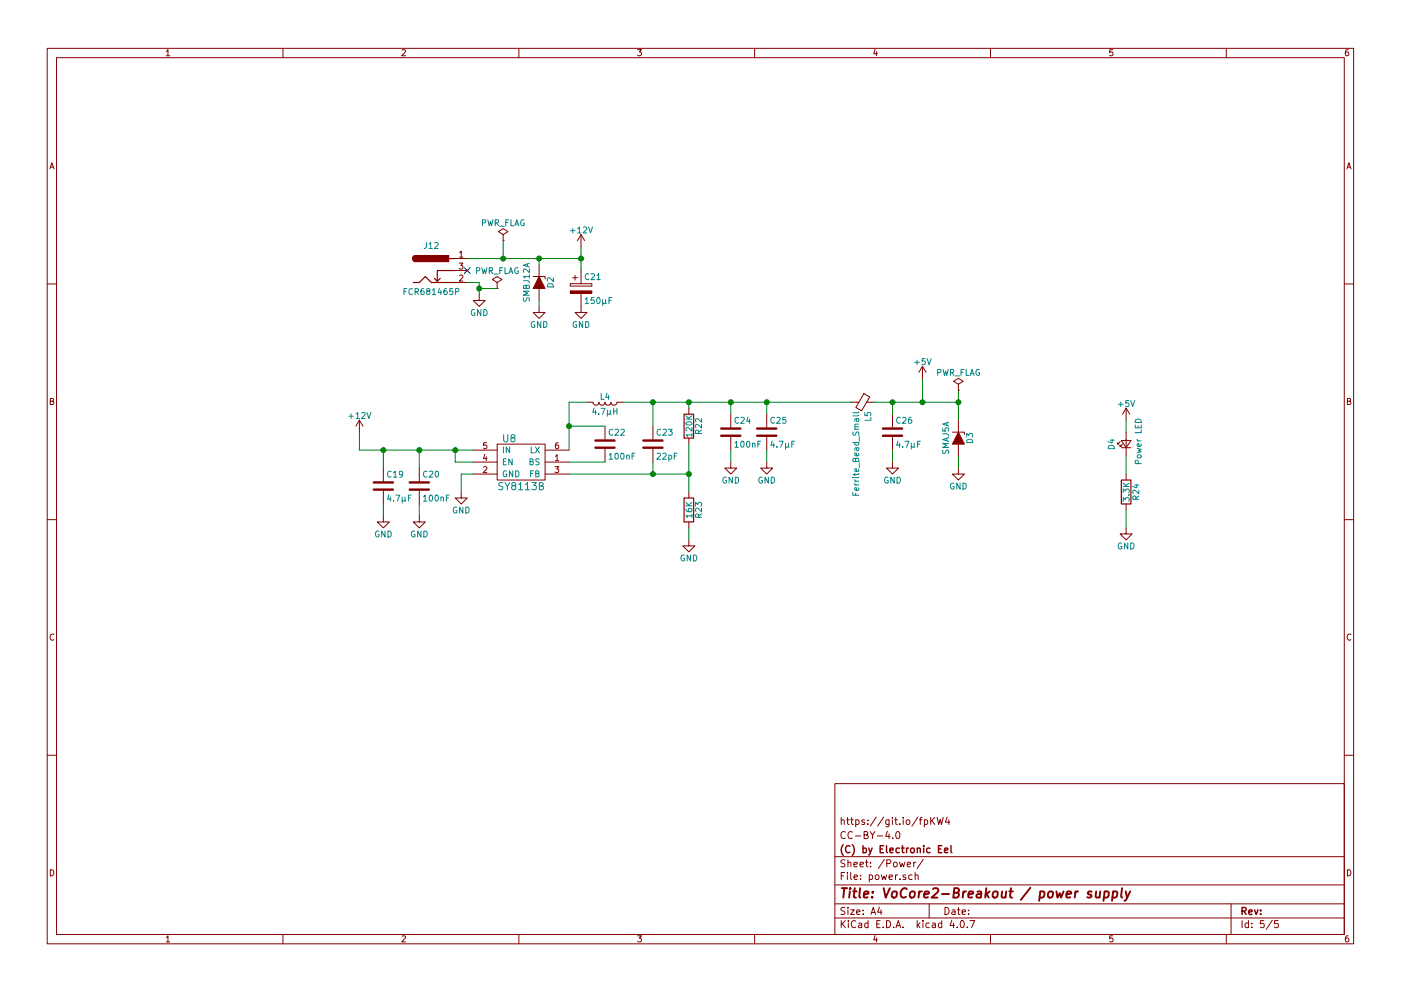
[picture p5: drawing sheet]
EESchema Schematic File Version 2
LIBS:power
LIBS:device
LIBS:switches
LIBS:relays
LIBS:motors
LIBS:transistors
LIBS:conn
LIBS:linear
LIBS:regul
LIBS:74xx
LIBS:cmos4000
LIBS:adc-dac
LIBS:memory
LIBS:xilinx
LIBS:microcontrollers
LIBS:dsp
LIBS:microchip
LIBS:analog_switches
LIBS:motorola
LIBS:texas
LIBS:intel
LIBS:audio
LIBS:interface
LIBS:digital-audio
LIBS:philips
LIBS:display
LIBS:cypress
LIBS:siliconi
LIBS:opto
LIBS:atmel
LIBS:contrib
LIBS:valves
LIBS:win
LIBS:hr911105_rj45
LIBS:ip4220cz6
LIBS:74xgxx
LIBS:tm-kicad-lib
LIBS:mt9700
LIBS:lm75
LIBS:SY8113B
LIBS:rv-8803
LIBS:solderbridge
LIBS:vocore-breakout-cache
EELAYER 25 0
EELAYER END
$Descr A4 11693 8268
encoding utf-8
Sheet 5 5
Title "VoCore2-Breakout / power supply"
Date ""
Rev ""
Comp "(C) by Electronic Eel"
Comment1 "CC-BY-4.0"
Comment2 "https://git.io/fpKW4"
Comment3 ""
Comment4 ""
$EndDescr
$Comp
L Barrel_Jack J12
U 1 1
P 3600 2250
F 0 "J12" H 3600 2460 50  0000 C CNN
F 1 "FCR681465P" H 3600 2075 50  0000 C CNN
F 2 "modules:Cliff_FCR681465P_barrel_jack" H 3650 2210 50  0001 C CNN
F 3 "" H 3650 2210 50  0001 C CNN
	1    3600 2250
	1    0    0    -1  
$EndComp
$Comp
L GND #PWR073
U 1 1
P 4500 2550
F 0 "#PWR073" H 4500 2300 50  0001 C CNN
F 1 "GND" H 4500 2400 50  0000 C CNN
F 2 "" H 4500 2550 50  0001 C CNN
F 3 "" H 4500 2550 50  0001 C CNN
	1    4500 2550
	1    0    0    -1  
$EndComp
Wire Wire Line
	3900 2350 4000 2350
Wire Wire Line
	4000 2350 4000 2450
NoConn ~ 3900 2250
$Comp
L D_Zener_ALT D2
U 1 1
P 4500 2350
F 0 "D2" H 4500 2450 50  0000 C CNN
F 1 "SMBJ12A" H 4500 2250 50  0000 C CNN
F 2 "modules:SMB_Diode" H 4500 2350 50  0001 C CNN
F 3 "" H 4500 2350 50  0001 C CNN
	1    4500 2350
	0    1    1    0   
$EndComp
$Comp
L GND #PWR074
U 1 1
P 4000 2450
F 0 "#PWR074" H 4000 2200 50  0001 C CNN
F 1 "GND" H 4000 2300 50  0000 C CNN
F 2 "" H 4000 2450 50  0001 C CNN
F 3 "" H 4000 2450 50  0001 C CNN
	1    4000 2450
	1    0    0    -1  
$EndComp
Wire Wire Line
	3900 2150 4850 2150
$Comp
L GND #PWR075
U 1 1
P 4850 2550
F 0 "#PWR075" H 4850 2300 50  0001 C CNN
F 1 "GND" H 4850 2400 50  0000 C CNN
F 2 "" H 4850 2550 50  0001 C CNN
F 3 "" H 4850 2550 50  0001 C CNN
	1    4850 2550
	1    0    0    -1  
$EndComp
Wire Wire Line
	4850 2050 4850 2250
Connection ~ 4500 2150
$Comp
L +12V #PWR076
U 1 1
P 4850 2050
F 0 "#PWR076" H 4850 1900 50  0001 C CNN
F 1 "+12V" H 4850 2190 50  0000 C CNN
F 2 "" H 4850 2050 50  0001 C CNN
F 3 "" H 4850 2050 50  0001 C CNN
	1    4850 2050
	1    0    0    -1  
$EndComp
Connection ~ 4850 2150
$Comp
L GND #PWR077
U 1 1
P 3850 4100
F 0 "#PWR077" H 3850 3850 50  0001 C CNN
F 1 "GND" H 3850 3950 50  0000 C CNN
F 2 "" H 3850 4100 50  0000 C CNN
F 3 "" H 3850 4100 50  0000 C CNN
	1    3850 4100
	1    0    0    -1  
$EndComp
Wire Wire Line
	3800 3850 3950 3850
Connection ~ 3800 3750
$Comp
L L L4
U 1 1
P 5050 3350
F 0 "L4" V 5000 3350 50  0000 C CNN
F 1 "4.7µH" V 5125 3350 50  0000 C CNN
F 2 "modules:Fastron-1616FPS" H 5050 3350 50  0001 C CNN
F 3 "" H 5050 3350 50  0000 C CNN
	1    5050 3350
	0    1    1    0   
$EndComp
$Comp
L R R22
U 1 1
P 5750 3550
F 0 "R22" V 5830 3550 50  0000 C CNN
F 1 "120K" V 5750 3550 50  0000 C CNN
F 2 "modules:SMD0603-wide-R" V 5680 3550 50  0001 C CNN
F 3 "" H 5750 3550 50  0000 C CNN
	1    5750 3550
	1    0    0    -1  
$EndComp
$Comp
L R R23
U 1 1
P 5750 4250
F 0 "R23" V 5830 4250 50  0000 C CNN
F 1 "16K" V 5750 4250 50  0000 C CNN
F 2 "modules:SMD0603-wide-R" V 5680 4250 50  0001 C CNN
F 3 "" H 5750 4250 50  0000 C CNN
	1    5750 4250
	1    0    0    -1  
$EndComp
$Comp
L GND #PWR078
U 1 1
P 5750 4500
F 0 "#PWR078" H 5750 4250 50  0001 C CNN
F 1 "GND" H 5750 4350 50  0000 C CNN
F 2 "" H 5750 4500 50  0000 C CNN
F 3 "" H 5750 4500 50  0000 C CNN
	1    5750 4500
	1    0    0    -1  
$EndComp
Wire Wire Line
	5750 3700 5750 4100
Connection ~ 5750 3950
Wire Wire Line
	5750 3350 5750 3400
Wire Wire Line
	5750 4400 5750 4500
$Comp
L C C20
U 1 1
P 3500 4050
F 0 "C20" H 3525 4150 50  0000 L CNN
F 1 "100nF" H 3525 3950 50  0000 L CNN
F 2 "modules:SMD0603-wide-C" H 3538 3900 50  0001 C CNN
F 3 "" H 3500 4050 50  0000 C CNN
	1    3500 4050
	1    0    0    -1  
$EndComp
$Comp
L GND #PWR079
U 1 1
P 3500 4300
F 0 "#PWR079" H 3500 4050 50  0001 C CNN
F 1 "GND" H 3500 4150 50  0000 C CNN
F 2 "" H 3500 4300 50  0000 C CNN
F 3 "" H 3500 4300 50  0000 C CNN
	1    3500 4300
	1    0    0    -1  
$EndComp
Wire Wire Line
	3500 4200 3500 4300
Wire Wire Line
	3500 3750 3500 3900
Connection ~ 3500 3750
$Comp
L C C24
U 1 1
P 6100 3600
F 0 "C24" H 6125 3700 50  0000 L CNN
F 1 "100nF" H 6125 3500 50  0000 L CNN
F 2 "modules:SMD0603-wide-C" H 6138 3450 50  0001 C CNN
F 3 "" H 6100 3600 50  0000 C CNN
	1    6100 3600
	1    0    0    -1  
$EndComp
$Comp
L C C25
U 1 1
P 6400 3600
F 0 "C25" H 6425 3700 50  0000 L CNN
F 1 "4.7µF" H 6425 3500 50  0000 L CNN
F 2 "modules:SMD0805-wide-C" H 6438 3450 50  0001 C CNN
F 3 "" H 6400 3600 50  0000 C CNN
	1    6400 3600
	1    0    0    -1  
$EndComp
$Comp
L C C26
U 1 1
P 7450 3600
F 0 "C26" H 7475 3700 50  0000 L CNN
F 1 "4.7µF" H 7475 3500 50  0000 L CNN
F 2 "modules:SMD0805-wide-C" H 7488 3450 50  0001 C CNN
F 3 "" H 7450 3600 50  0000 C CNN
	1    7450 3600
	1    0    0    -1  
$EndComp
$Comp
L GND #PWR080
U 1 1
P 6100 3850
F 0 "#PWR080" H 6100 3600 50  0001 C CNN
F 1 "GND" H 6100 3700 50  0000 C CNN
F 2 "" H 6100 3850 50  0000 C CNN
F 3 "" H 6100 3850 50  0000 C CNN
	1    6100 3850
	1    0    0    -1  
$EndComp
$Comp
L GND #PWR081
U 1 1
P 6400 3850
F 0 "#PWR081" H 6400 3600 50  0001 C CNN
F 1 "GND" H 6400 3700 50  0000 C CNN
F 2 "" H 6400 3850 50  0000 C CNN
F 3 "" H 6400 3850 50  0000 C CNN
	1    6400 3850
	1    0    0    -1  
$EndComp
$Comp
L GND #PWR082
U 1 1
P 7450 3850
F 0 "#PWR082" H 7450 3600 50  0001 C CNN
F 1 "GND" H 7450 3700 50  0000 C CNN
F 2 "" H 7450 3850 50  0000 C CNN
F 3 "" H 7450 3850 50  0000 C CNN
	1    7450 3850
	1    0    0    -1  
$EndComp
Wire Wire Line
	6100 3350 6100 3450
Connection ~ 5750 3350
Wire Wire Line
	6400 3350 6400 3450
Connection ~ 6100 3350
Connection ~ 6400 3350
Wire Wire Line
	6100 3750 6100 3850
Wire Wire Line
	6400 3750 6400 3850
Wire Wire Line
	7450 3750 7450 3850
$Comp
L LED_Small D4
U 1 1
P 9400 3700
F 0 "D4" H 9350 3825 50  0000 L CNN
F 1 "Power LED" H 9225 3600 50  0000 L CNN
F 2 "modules:SMD0603-wide-diode" V 9400 3700 50  0001 C CNN
F 3 "" V 9400 3700 50  0000 C CNN
	1    9400 3700
	0    -1   -1   0   
$EndComp
$Comp
L R R24
U 1 1
P 9400 4100
F 0 "R24" V 9480 4100 50  0000 C CNN
F 1 "3.3K" V 9400 4100 50  0000 C CNN
F 2 "modules:SMD0603-wide-R" V 9330 4100 50  0001 C CNN
F 3 "" H 9400 4100 50  0000 C CNN
	1    9400 4100
	1    0    0    -1  
$EndComp
$Comp
L GND #PWR083
U 1 1
P 9400 4400
F 0 "#PWR083" H 9400 4150 50  0001 C CNN
F 1 "GND" H 9400 4250 50  0000 C CNN
F 2 "" H 9400 4400 50  0000 C CNN
F 3 "" H 9400 4400 50  0000 C CNN
	1    9400 4400
	1    0    0    -1  
$EndComp
Wire Wire Line
	9400 4400 9400 4250
Wire Wire Line
	9400 3950 9400 3800
$Comp
L Ferrite_Bead_Small L5
U 1 1
P 7200 3350
F 0 "L5" H 7275 3400 50  0000 L CNN
F 1 "Ferrite_Bead_Small" H 7275 3300 50  0000 L CNN
F 2 "modules:SMD0805-wide" V 7130 3350 50  0001 C CNN
F 3 "" H 7200 3350 50  0000 C CNN
	1    7200 3350
	0    1    1    0   
$EndComp
Wire Wire Line
	7300 3350 8000 3350
Wire Wire Line
	7450 3350 7450 3450
Wire Wire Line
	7700 3350 7700 3150
Connection ~ 7450 3350
Wire Wire Line
	5200 3350 7100 3350
$Comp
L C C19
U 1 1
P 3200 4050
F 0 "C19" H 3225 4150 50  0000 L CNN
F 1 "4.7µF" H 3225 3950 50  0000 L CNN
F 2 "modules:SMD0805-wide-C" H 3238 3900 50  0001 C CNN
F 3 "" H 3200 4050 50  0000 C CNN
	1    3200 4050
	1    0    0    -1  
$EndComp
$Comp
L GND #PWR084
U 1 1
P 3200 4300
F 0 "#PWR084" H 3200 4050 50  0001 C CNN
F 1 "GND" H 3200 4150 50  0000 C CNN
F 2 "" H 3200 4300 50  0000 C CNN
F 3 "" H 3200 4300 50  0000 C CNN
	1    3200 4300
	1    0    0    -1  
$EndComp
Wire Wire Line
	3200 4200 3200 4300
Wire Wire Line
	3200 3900 3200 3750
Connection ~ 3200 3750
Wire Wire Line
	3950 3950 3850 3950
Wire Wire Line
	3850 3950 3850 4100
Wire Wire Line
	3800 3850 3800 3750
Wire Wire Line
	4750 3950 5750 3950
Wire Wire Line
	4900 3350 4750 3350
Wire Wire Line
	4750 3350 4750 3750
$Comp
L C C22
U 1 1
P 5050 3700
F 0 "C22" H 5075 3800 50  0000 L CNN
F 1 "100nF" H 5075 3600 50  0000 L CNN
F 2 "modules:SMD0603-wide-C" H 5088 3550 50  0001 C CNN
F 3 "" H 5050 3700 50  0000 C CNN
	1    5050 3700
	1    0    0    -1  
$EndComp
Wire Wire Line
	4750 3850 5050 3850
Wire Wire Line
	5050 3550 4750 3550
Connection ~ 4750 3550
$Comp
L C C23
U 1 1
P 5450 3700
F 0 "C23" H 5475 3800 50  0000 L CNN
F 1 "22pF" H 5475 3600 50  0000 L CNN
F 2 "modules:SMD0603-wide-C" H 5488 3550 50  0001 C CNN
F 3 "" H 5450 3700 50  0000 C CNN
	1    5450 3700
	1    0    0    -1  
$EndComp
Wire Wire Line
	5450 3550 5450 3350
Connection ~ 5450 3350
Wire Wire Line
	5450 3850 5450 3950
Connection ~ 5450 3950
$Comp
L +12V #PWR085
U 1 1
P 3000 3600
F 0 "#PWR085" H 3000 3450 50  0001 C CNN
F 1 "+12V" H 3000 3740 50  0000 C CNN
F 2 "" H 3000 3600 50  0001 C CNN
F 3 "" H 3000 3600 50  0001 C CNN
	1    3000 3600
	1    0    0    -1  
$EndComp
Wire Wire Line
	3000 3600 3000 3750
Wire Wire Line
	3000 3750 3950 3750
$Comp
L +5V #PWR086
U 1 1
P 7700 3150
F 0 "#PWR086" H 7700 3000 50  0001 C CNN
F 1 "+5V" H 7700 3290 50  0000 C CNN
F 2 "" H 7700 3150 50  0001 C CNN
F 3 "" H 7700 3150 50  0001 C CNN
	1    7700 3150
	1    0    0    -1  
$EndComp
$Comp
L +5V #PWR087
U 1 1
P 9400 3500
F 0 "#PWR087" H 9400 3350 50  0001 C CNN
F 1 "+5V" H 9400 3640 50  0000 C CNN
F 2 "" H 9400 3500 50  0001 C CNN
F 3 "" H 9400 3500 50  0001 C CNN
	1    9400 3500
	1    0    0    -1  
$EndComp
Wire Wire Line
	9400 3600 9400 3500
$Comp
L D_Zener_ALT D3
U 1 1
P 8000 3650
F 0 "D3" H 8000 3750 50  0000 C CNN
F 1 "SMAJ5A" H 8000 3550 50  0000 C CNN
F 2 "modules:SMA_Diode" H 8000 3650 50  0001 C CNN
F 3 "" H 8000 3650 50  0001 C CNN
	1    8000 3650
	0    1    1    0   
$EndComp
$Comp
L GND #PWR088
U 1 1
P 8000 3900
F 0 "#PWR088" H 8000 3650 50  0001 C CNN
F 1 "GND" H 8000 3750 50  0000 C CNN
F 2 "" H 8000 3900 50  0001 C CNN
F 3 "" H 8000 3900 50  0001 C CNN
	1    8000 3900
	1    0    0    -1  
$EndComp
Wire Wire Line
	8000 3250 8000 3500
Connection ~ 7700 3350
Wire Wire Line
	8000 3800 8000 3900
$Comp
L CP C21
U 1 1
P 4850 2400
F 0 "C21" H 4875 2500 50  0000 L CNN
F 1 "150µF" H 4875 2300 50  0000 L CNN
F 2 "Capacitors_THT:CP_Radial_D6.3mm_P2.50mm" H 4888 2250 50  0001 C CNN
F 3 "" H 4850 2400 50  0001 C CNN
	1    4850 2400
	1    0    0    -1  
$EndComp
Wire Wire Line
	4500 2550 4500 2500
Wire Wire Line
	4500 2200 4500 2150
$Comp
L PWR_FLAG #FLG089
U 1 1
P 4200 2000
F 0 "#FLG089" H 4200 2075 50  0001 C CNN
F 1 "PWR_FLAG" H 4200 2150 50  0000 C CNN
F 2 "" H 4200 2000 50  0001 C CNN
F 3 "" H 4200 2000 50  0001 C CNN
	1    4200 2000
	1    0    0    -1  
$EndComp
Wire Wire Line
	4200 2000 4200 2150
Connection ~ 4200 2150
$Comp
L PWR_FLAG #FLG090
U 1 1
P 8000 3250
F 0 "#FLG090" H 8000 3325 50  0001 C CNN
F 1 "PWR_FLAG" H 8000 3400 50  0000 C CNN
F 2 "" H 8000 3250 50  0001 C CNN
F 3 "" H 8000 3250 50  0001 C CNN
	1    8000 3250
	1    0    0    -1  
$EndComp
Connection ~ 8000 3350
$Comp
L PWR_FLAG #FLG091
U 1 1
P 4150 2400
F 0 "#FLG091" H 4150 2475 50  0001 C CNN
F 1 "PWR_FLAG" H 4150 2550 50  0000 C CNN
F 2 "" H 4150 2400 50  0001 C CNN
F 3 "" H 4150 2400 50  0001 C CNN
	1    4150 2400
	1    0    0    -1  
$EndComp
Wire Wire Line
	4150 2400 4000 2400
Connection ~ 4000 2400
$Comp
L SY8113B U8
U 1 1
P 4350 3850
F 0 "U8" H 4250 4050 60  0000 C CNN
F 1 "SY8113B" H 4350 3650 60  0000 C CNN
F 2 "modules:SOT-23-6" H 4350 3850 60  0001 C CNN
F 3 "" H 4350 3850 60  0000 C CNN
	1    4350 3850
	1    0    0    -1  
$EndComp
$EndSCHEMATC
